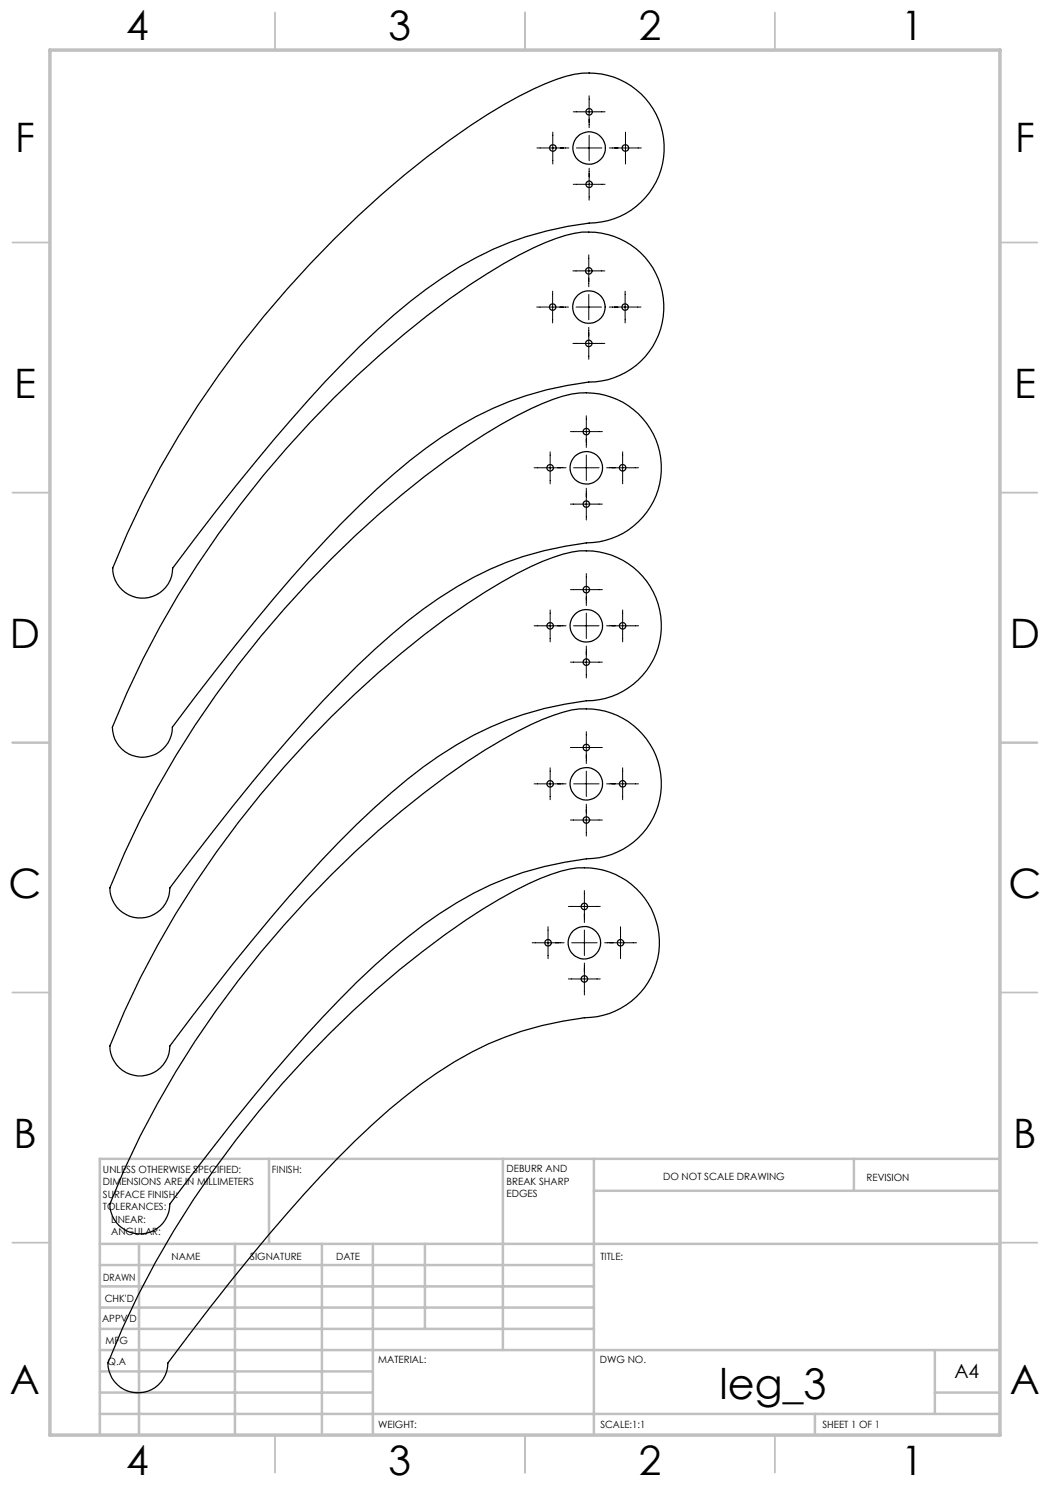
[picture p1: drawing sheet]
<svg xmlns="http://www.w3.org/2000/svg" width="210mm" height="297mm" viewBox="0 0 210 297" stroke-linecap="round" stroke-linejoin="round" font-family="sans-serif">
<g fill="none" stroke="#000" stroke-width=".2">
<path d="M117.8 19.2v6.3M107.4 29.6h6.4M110.6 26.4v6.4M114.7 36.9h6.3M114.7 22.4h6.3M115.3 29.6h5.1M117.8 27.1v5M117.8 33.7v6.3M121.9 29.6h6.4M125.1 26.4v6.4M110.5 58.2v6.4M114.6 54.2h6.4"/>
<path d="M117.8 51v6.4M117.8 58.9v5.1M125 58.2v6.4M107.4 61.4h6.3M114.6 68.7h6.4M115.2 61.4h5.1M117.8 65.5v6.4M121.8 61.4h6.4M106.8 93.6h6.4M110 90.4v6.4M114.1 86.3h6.4M114.7 93.6h5.1"/>
<path d="M117.3 83.1v6.4M117.3 91v5.1M117.3 97.6v6.4M121.3 93.6h6.4M124.5 90.4v6.4M114.1 100.8h6.4M114.1 117.9h6.4M117.3 114.7v6.4M106.8 125.2h6.4M110 122v6.4M114.1 132.4h6.4M114.7 125.2h5.1"/>
<path d="M117.3 122.6v5.1M117.3 129.2v6.4M121.3 125.2h6.4M124.5 122v6.4M106.8 156.8h6.4M110 153.6v6.3M114.1 149.5h6.4M114.7 156.8h5.1M117.3 146.3v6.4M117.3 154.2v5.1M121.3 156.8h6.4M124.5 153.6v6.3"/>
<path d="M114.1 164h6.4M116.9 178.1v6.4M117.3 160.8v6.4M106.4 188.6h6.4M109.6 185.3v6.4M113.7 195.8h6.4M113.7 181.3h6.4M114.3 188.6h5.1M116.9 186v5.1M116.9 192.6v6.4M120.9 188.6h6.4M124.1 185.3v6.4"/>
</g>
<g fill="none" stroke="#c0c0c0" stroke-width=".35">
<path d="M55 2.5v7.5M105 2.5v7.5M155 2.5v7.5M2.5 48.5h7.5M200 48.5h7.5M2.5 98.5h7.5M200 98.5h7.5M2.5 148.5h7.5M200 148.5h7.5M2.5 198.5h7.5M200 198.5h7.5M2.5 248.5h7.5"/>
<path d="M200 248.5h7.5M55 287v7.5M105 287v7.5M155 287v7.5"/>
</g>
<g fill="none" stroke="#c0c0c0" stroke-width=".5">
<path d="M53.8 231.8v17M100.6 231.8v38.2M118.8 231.8v55.2M118.8 238.2h81.2M170.8 231.8v6.4M200 231.8h-180v55.2M20 248.8h180M20 257.3h98.8M20 253h98.8M27.8 248.8v38.2M47 248.8v38.2M64.4 248.8v38.2"/>
<path d="M74.6 248.8v38.2M85 248.8v17M20 265.8h98.8M20 261.5h98.8M20 278.5h54.6M20 274.3h54.6M20 270h180M187 278.5h13M187 270v12.8M20 282.8h180M163 282.8v4.2"/>
</g>
<path d="M10 10h190v277h-190z" fill="none" stroke="#c0c0c0" stroke-width=".7"/>
<g fill="none" stroke="#000" stroke-width=".25">
<path d="M66.9 47.8a171.5 171.5 0 0 1 33.9-26.9 50.5 50.5 0 0 1 14.1-6.1 15 15 0 0 1 17.9 13.3 15 15 0 0 1-15 16.5 65.1 65.1 0 0 0-32.6 13.3 172.7 172.7 0 0 0-26.8 25.8 472.8 472.8 0 0 0-23.9 29.9 6 6 0 0 1-6 6 6 6 0 0 1-6-6 195.7 195.7 0 0 1 44.4-65.8zM66.8 79.6a167.8 167.8 0 0 1 37-28.6 37.3 37.3 0 0 1 12.6-4.6 15 15 0 0 1 16.3 14.3 15 15 0 0 1-14.9 15.7 67.6 67.6 0 0 0-35.8 15.7 205.2 205.2 0 0 0-27.2 27.6l-11.7 14.5-8.6 11.2a6 6 0 0 1-6 6.1 6 6 0 0 1-6-6.1 196.3 196.3 0 0 1 44.3-65.8zM66.3 111.8a171.5 171.5 0 0 1 33.9-26.9 50.5 50.5 0 0 1 14.1-6.1 15 15 0 0 1 17.9 13.3 15 15 0 0 1-14.9 16.5 65.1 65.1 0 0 0-32.6 13.2 172.7 172.7 0 0 0-26.9 25.9 501.7 501.7 0 0 0-23.8 29.9 6 6 0 0 1-6 6 6 6 0 0 1-6-6 195.7 195.7 0 0 1 44.3-65.8zM66.3 143.3a168.8 168.8 0 0 1 37-28.5 37.8 37.8 0 0 1 12.6-4.6 15 15 0 0 1 16.4 14.3 15 15 0 0 1-15 15.7 67.6 67.6 0 0 0-35.8 15.6 205.2 205.2 0 0 0-27.2 27.6 498 498 0 0 0-20.3 25.8 6 6 0 0 1-6 6 6 6 0 0 1-6-6 196.3 196.3 0 0 1 44.3-65.9zM66.3 174.9a172.9 172.9 0 0 1 33.9-26.8 49.5 49.5 0 0 1 14.1-6.1 15 15 0 0 1 17.9 13.3 15 15 0 0 1-14.9 16.5 65.9 65.9 0 0 0-32.6 13.2 172.7 172.7 0 0 0-26.9 25.9 488.7 488.7 0 0 0-23.8 29.9 6 6 0 0 1-6 6 6 6 0 0 1-6-6 195.4 195.4 0 0 1 44.3-65.9zM65.9 206.7a174.2 174.2 0 0 1 33.9-26.8 48.4 48.4 0 0 1 14.1-6.1 15 15 0 0 1 17.9 13.3 15 15 0 0 1-14.9 16.4 65.9 65.9 0 0 0-32.6 13.3 172.7 172.7 0 0 0-26.9 25.9 488.7 488.7 0 0 0-23.8 29.9 6 6 0 0 1-6 6 6 6 0 0 1-6-6 195.4 195.4 0 0 1 44.3-65.9z"/>
<circle cx="110.6" cy="29.6" r=".66"/>
<circle cx="117.8" cy="36.9" r=".64"/>
<circle cx="117.8" cy="22.4" r=".64"/>
<circle cx="117.8" cy="29.6" r="3.2"/>
<circle cx="125.1" cy="29.6" r=".66"/>
<circle cx="117.8" cy="54.2" r=".66"/>
<circle cx="110.5" cy="61.4" r=".64"/>
<circle cx="117.8" cy="68.7" r=".66"/>
<circle cx="117.8" cy="61.4" r="3.3"/>
<circle cx="125" cy="61.4" r=".64"/>
<circle cx="110" cy="93.6" r=".64"/>
<circle cx="117.3" cy="93.6" r="3.2"/>
<circle cx="117.3" cy="86.3" r=".66"/>
<circle cx="124.5" cy="93.6" r=".64"/>
<circle cx="117.3" cy="100.8" r=".66"/>
<circle cx="117.3" cy="117.9" r=".66"/>
<circle cx="110" cy="125.2" r=".64"/>
<circle cx="117.3" cy="125.2" r="3.3"/>
<circle cx="117.3" cy="132.4" r=".66"/>
<circle cx="124.5" cy="125.2" r=".64"/>
<circle cx="110" cy="156.8" r=".64"/>
<circle cx="117.3" cy="156.8" r="3.3"/>
<circle cx="117.3" cy="149.5" r=".66"/>
<circle cx="124.5" cy="156.8" r=".64"/>
<circle cx="117.3" cy="164" r=".66"/>
<circle cx="109.6" cy="188.6" r=".66"/>
<circle cx="116.9" cy="181.3" r=".64"/>
<circle cx="116.9" cy="195.8" r=".64"/>
<circle cx="116.9" cy="188.6" r="3.3"/>
<circle cx="124.1" cy="188.6" r=".66"/>
</g>
<text font-size="8.5" x="143.9" y="279.7">leg_3</text>
<g font-size="8.1">
<text x="25.2" y="8">4</text>
<text x="77.7" y="8">3</text>
<text x="127.7" y="8">2</text>
<text x="180.2" y="8">1</text>
<text x="3" y="30.4">F</text>
<text x="203" y="30.4">F</text>
<text x="2.8" y="79.6">E</text>
<text x="202.8" y="79.6">E</text>
<text x="2" y="129.6">D</text>
<text x="202" y="129.6">D</text>
<text x="1.7" y="179.6">C</text>
<text x="201.7" y="179.6">C</text>
<text x="2.7" y="229.6">B</text>
<text x="202.7" y="229.6">B</text>
<text x="2" y="278.9">A</text>
<text x="202" y="278.9">A</text>
<text x="25.2" y="295">4</text>
<text x="77.7" y="295">3</text>
<text x="127.7" y="295">2</text>
<text x="180.2" y="295">1</text>
</g>
<text font-size="3.9" x="190.9" y="275.5">A4</text>
<g font-size="2">
<text x="20.6" y="234.6">UNLESS OTHERWISE SPECIFIED:</text>
<text x="20.6" y="237.1">DIMENSIONS ARE IN MILLIMETERS</text>
<text x="20.6" y="239.6">SURFACE FINISH:</text>
<text x="54.4" y="234.6">FINISH:</text>
<text x="101.3" y="234.5">DEBURR AND</text>
<text x="101.3" y="237">BREAK SHARP</text>
<text x="101.3" y="239.5">EDGES</text>
<text x="132.6" y="236">DO NOT SCALE DRAWING</text>
<text x="173.3" y="236.2">REVISION</text>
<text x="20.6" y="242.1">TOLERANCES:</text>
<text x="22.2" y="244.6">LINEAR:</text>
<text x="22.2" y="247.1">ANGULAR:</text>
<text x="34.3" y="252">NAME</text>
<text x="50" y="251.9">SIGNATURE</text>
<text x="67.2" y="251.9">DATE</text>
<text x="120.1" y="251.9">TITLE:</text>
<text x="20.6" y="256.1">DRAWN</text>
<text x="20.9" y="260.3">CHK'D</text>
<text x="20.4" y="264.4">APPV'D</text>
<text x="21.1" y="268.8">MFG</text>
<text x="21.5" y="273">Q.A</text>
<text x="75.6" y="272.5">MATERIAL:</text>
<text x="120" y="272.5">DWG NO.</text>
<text x="75.6" y="285.5">WEIGHT:</text>
<text x="120.1" y="285.6">SCALE:1:1</text>
<text x="164.5" y="285.6">SHEET 1 OF 1</text>
</g>
</svg>
